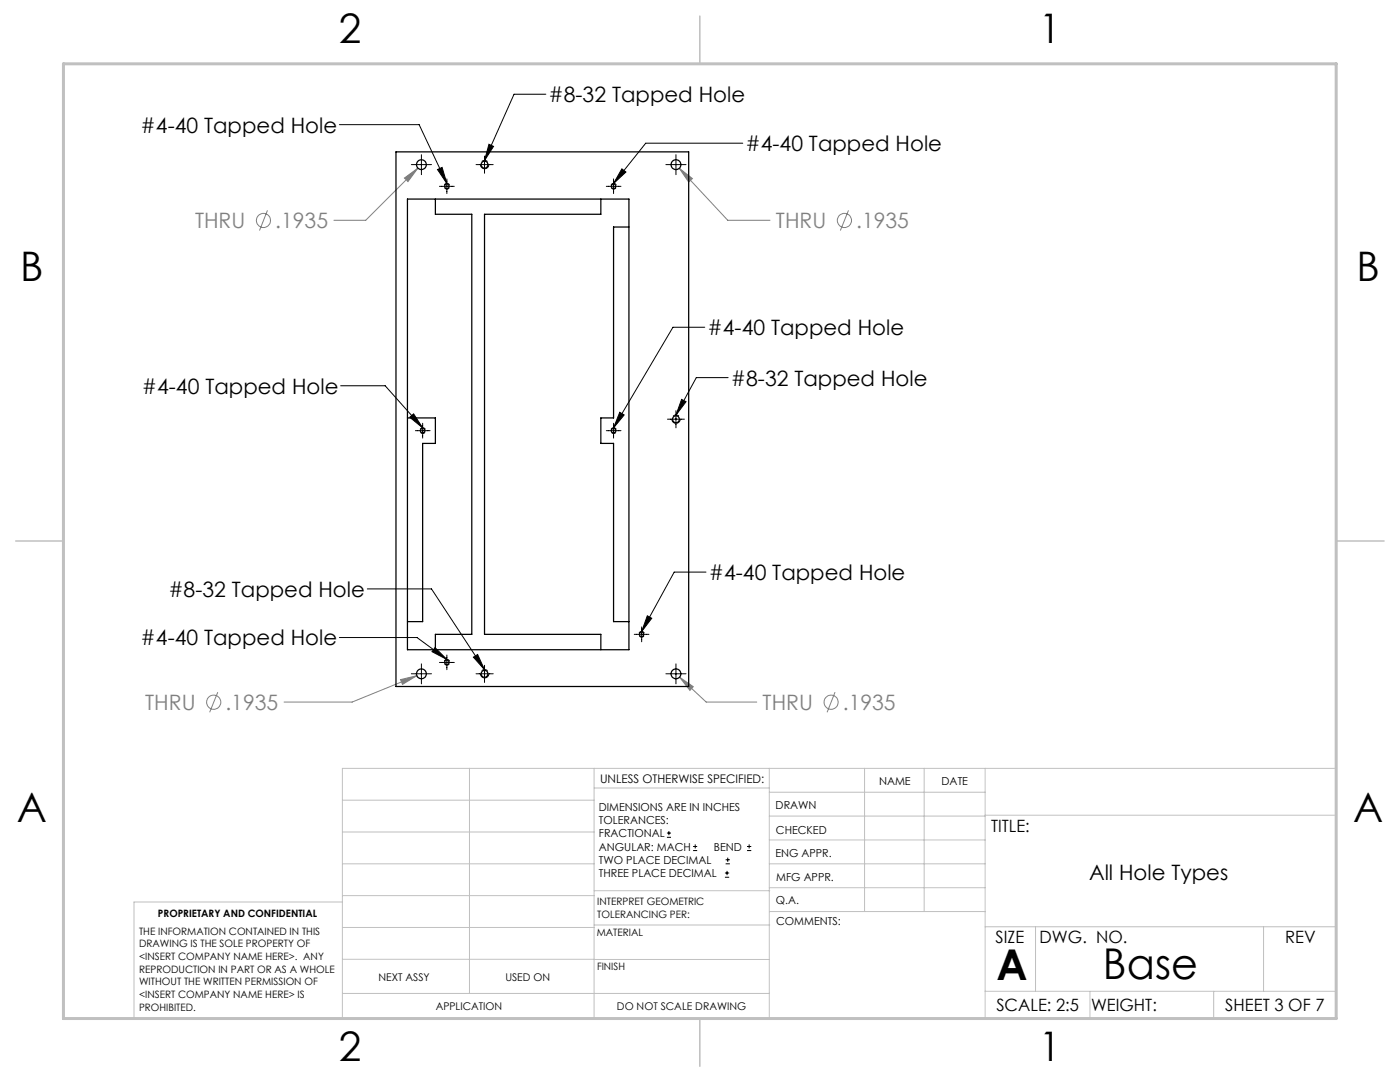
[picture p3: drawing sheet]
<svg xmlns="http://www.w3.org/2000/svg" width="279mm" height="216mm" viewBox="0 0 279 216" stroke-linecap="round" stroke-linejoin="round" font-family="sans-serif">
<g fill="none" stroke="#808080" stroke-width=".2">
<path d="M80.7 35.5l2.7-2-2 2.7zM83.4 33.5l-10.4 10.5h-6.4M135.6 33.6l2.6 2-.8 .7zM135.6 33.6l9.6 10.4h8.5M53.4 42l-1.6 4M169.3 42l-1.6 4M43.5 138.1l-1.7 4M79.9 135.6l3.3-.8-2.9 1.8zM83.2 134.8l-12.9 5.3h-13.6M135.6 135.1l2.8 1.9-.7 .8zM135.6 135.1l5.3 5h10.1M166.7 138.1l-1.6 4"/>
<circle cx="52.6" cy="44" r="1.4"/>
<circle cx="168.5" cy="44" r="1.41"/>
<circle cx="42.6" cy="140.1" r="1.42"/>
<circle cx="165.9" cy="140.1" r="1.42"/>
</g>
<g fill="none" stroke="#000" stroke-width=".2">
<path d="M108.9 18.8h-6.3l-5.9 13.2M67.7 24.9h15.9l5.6 11.7M82.1 32.8h4M84.1 30.9v4M87.3 33.8l.9-.4 1 3.2zM87.7 37.2h3M89.2 35.7v2.9M95 32.8h3.4M96.7 31.2v3.4M97.6 28.8l.9 .4-1.8 2.8zM121 37.2h2.9M122.4 35.7v2.9"/>
<path d="M124.1 33.7l.8 .6-2.5 2.3zM132.9 32.8h4M134.9 30.9v4M148.2 28.6h-19.3l-6.5 8M68 77h8.9l7.4 8.4M136 79.7l.9 .5-2 2.6zM140.7 65.3h-6.4l-11.9 20.1M145.3 75.4h-6.3l-4.1 7.4M81.8 83.3l.8-.7 1.7 2.8zM82.9 85.9h2.9M84.3 84.5v2.9M121 85.9h2.9"/>
<path d="M122.4 84.5v2.9M123.7 82.3l.9 .5-2.2 2.6zM133.2 83.6h3.4M134.9 82v3.4M73.3 117.5h12.8l10.6 16.1M140.9 114.2h-6.4l-6.4 11.8M67.7 127.2h15.5l6 4.4M82.1 134.4h4M84.1 132.5v4M86.8 129.2l2.4 2.4-3-1.6zM87.7 132.2h3M89.2 130.7v2.9"/>
<path d="M94.5 131.1l.8-.5 1.4 3zM95 134.4h3.4M96.7 132.8v3.4M126.6 126.6h2.9M128.1 125.1v3M129.2 122.9l.9 .5-2 2.6zM132.9 134.4h4M134.9 132.5v4M133.1 167.1h.8M133.1 166.2h.8M133.5 165.8v.9M138.3 169.7h.8"/>
<path d="M138.3 168.9h.8M138.7 168.5v.8M144.7 175h.8M144.7 174.2h.8M144.8 172.4h.9M144.8 171.6h.9M145.1 173.8v.8M145.2 171.1v.9M149.1 169.7h.8M149.1 168.9h.8M149.5 168.5v.8"/>
</g>
<path d="M89.2 37.7a.57 .57 0 0 1-.5-.8 .57 .57 0 0 1 1-.1 .57 .57 0 0 1-.4 .9h-.1M122.5 37.7a.57 .57 0 0 1-.5-.8 .57 .57 0 0 1 .9-.1 .57 .57 0 0 1-.3 .9h-.1M84.4 86.5a.57 .57 0 0 1-.5-.8 .57 .57 0 0 1 .9-.1 .57 .57 0 0 1-.3 .9h-.1M122.5 86.5a.57 .57 0 0 1-.5-.8 .57 .57 0 0 1 .9-.1 .57 .57 0 0 1-.3 .9h-.1M89.2 132.7a.57 .57 0 0 1-.5-.8 .57 .57 0 0 1 1-.1 .57 .57 0 0 1-.4 .9h-.1M128.1 127.1a.57 .57 0 0 1-.6-.8 .57 .57 0 0 1 1-.1 .57 .57 0 0 1-.3 .9h-.1" fill="none" stroke="#000" stroke-width=".2" stroke-dasharray="1.3 .6" stroke-dashoffset=".8" stroke-linecap="butt"/>
<path d="M96.7 33.7a.83 .83 0 0 1-.7-1.2 .83 .83 0 0 1 1.4-.2 .83 .83 0 0 1-.5 1.4h-.2M134.9 84.5a.83 .83 0 0 1-.7-1.2 .83 .83 0 0 1 1.4-.2 .83 .83 0 0 1-.6 1.4h-.1M96.7 135.3a.83 .83 0 0 1-.7-1.2 .83 .83 0 0 1 1.4-.2 .83 .83 0 0 1-.5 1.4h-.2" fill="none" stroke="#000" stroke-width=".2" stroke-dasharray="1.3 .6" stroke-dashoffset="-.1" stroke-linecap="butt"/>
<g fill="none" stroke="#c0c0c0" stroke-width=".2">
<path d="M68.3 159.7h50.3M93.7 153.3v44.9M118.6 153.3v49.9M118.6 157.2h34.9M153.5 153.3v49.9M153.5 158.1h43.1M172.5 153.3v28.6M184.4 153.3v28.6M196.6 153.3v49.9M68.3 180h-41.6v23.2h240v-49.9h-198.4v49.9M68.3 178.7h50.3M68.3 172.4h50.3"/>
<path d="M68.3 166h50.3M118.6 177.7h35M153.5 167.6h43.1M153.5 162.8h43.1M153.5 172.4h43.1M153.5 177.1h43.1M196.6 162.7h70.1M68.3 198.2h85.2M68.3 191.4l85.2 .1M68.3 185.1h50.3M118.6 184.6h35M153.6 181.9h43"/>
<path d="M196.6 197.8h70.1M196.6 184.9h70.1M206.7 184.9v12.9M217.5 197.8v5.4M242.2 197.8v5.4M252.2 184.9v12.9"/>
</g>
<path d="M139.7 3.2v9.5M3.1 107.9h9.6M266.7 107.9h9.5M139.7 203.2v9.6" fill="none" stroke="#c0c0c0" stroke-width=".3"/>
<path d="M12.7 12.7h254v190.5h-254z" fill="none" stroke="#c0c0c0" stroke-width=".6"/>
<path d="M135.6 135.1l2.1 2.7 .7-.8zM79.9 135.6l.4 1 2.9-1.8zM135.6 33.6l1.8 2.7 .8-.7zM80.7 35.5l.7 .7 2-2.7z" fill="#808080"/>
<path d="M123.7 82.3l.9 .5-2.2 2.6zM97.6 28.8l.9 .4-1.8 2.8zM129.2 122.9l.9 .5-2 2.6zM81.8 83.3l.8-.7 1.7 2.8zM87.3 33.8l.9-.4 1 3.2zM124.1 33.7l.8 .6-2.5 2.3zM86.8 129.2l2.4 2.4-3-1.6zM136 79.7l.9 .5-2 2.6zM94.5 131.1l.8-.5 1.4 3z" fill="#000"/>
<g fill="none" stroke="#000" stroke-width=".25">
<path d="M79 30.3h58.4v106.7h-58.4zM81.3 39.7h44.2v89.9h-44.2zM86.9 39.7v3.1h7.3v83.8h-7.3v3M119.9 39.7v3.1h-23.2v83.8h23.2v3M125.5 45.3h-3.1v38.1h-2.5v5.1h2.5v35.5h3.1M81.3 83.4h5.6v5.1h-2.6v35.5h-3"/>
<circle cx="84.1" cy="32.8" r=".98"/>
<circle cx="89.2" cy="37.2" r=".46"/>
<circle cx="96.7" cy="32.9" r=".69"/>
<circle cx="122.5" cy="37.2" r=".46"/>
<circle cx="134.9" cy="32.8" r=".98"/>
<circle cx="84.4" cy="85.9" r=".46"/>
<circle cx="122.5" cy="85.9" r=".46"/>
<circle cx="134.9" cy="83.7" r=".69"/>
<circle cx="84.1" cy="134.4" r=".98"/>
<circle cx="89.2" cy="132.2" r=".45"/>
<circle cx="96.7" cy="134.5" r=".69"/>
<circle cx="128" cy="126.6" r=".46"/>
<circle cx="134.9" cy="134.4" r=".98"/>
</g>
<g font-size="8.5">
<text x="198.9" y="195.5">A</text>
<text x="220.1" y="195.4">Base</text>
</g>
<g font-size="8.1">
<text x="67.6" y="8.5">2</text>
<text x="207.3" y="8.5">1</text>
<text x="4" y="56.2">B</text>
<text x="270.7" y="56.2">B</text>
<text x="3.3" y="164.1">A</text>
<text x="270" y="164.1">A</text>
<text x="67.6" y="211.7">2</text>
<text x="207.3" y="211.7">1</text>
</g>
<g font-size="4.2">
<text x="109.5" y="20.4">#8-32 Tapped Hole</text>
<text x="28.1" y="26.5">#4-40 Tapped Hole</text>
<text x="148.8" y="30.2">#4-40 Tapped Hole</text>
<text x="141.2" y="66.9">#4-40 Tapped Hole</text>
<text x="145.9" y="76.9">#8-32 Tapped Hole</text>
<text x="28.3" y="78.6">#4-40 Tapped Hole</text>
<text x="33.6" y="119.1">#8-32 Tapped Hole</text>
<text x="141.5" y="115.8">#4-40 Tapped Hole</text>
<text x="28.1" y="128.8">#4-40 Tapped Hole</text>
<text x="217.3" y="175.7">All Hole Types</text>
</g>
<g font-size="4.2" fill="#808080">
<text x="38.9" y="45.5">THRU</text>
<text x="54.9" y="45.5">.1935</text>
<text x="154.9" y="45.5">THRU</text>
<text x="170.9" y="45.5">.1935</text>
<text x="29" y="141.7">THRU</text>
<text x="45" y="141.7">.1935</text>
<text x="152.2" y="141.7">THRU</text>
<text x="168.2" y="141.7">.1935</text>
</g>
<g font-size="3.4">
<text x="197.8" y="166">TITLE:</text>
<text x="198.7" y="188.1">SIZE</text>
<text x="207.5" y="188.1">DWG. NO.</text>
<text x="256.5" y="188.2">REV</text>
<text x="198.8" y="201.7">SCALE: 2:5</text>
<text x="217.7" y="201.8">WEIGHT:</text>
<text x="244.5" y="201.7">SHEET 3 OF 7</text>
</g>
<text font-size="2.4" x="119.8" y="156.2">UNLESS OTHERWISE SPECIFIED:</text>
<g font-size="2.2">
<text x="119.5" y="161.8">DIMENSIONS ARE IN INCHES</text>
<text x="154.8" y="161.4">DRAWN</text>
<text x="175.4" y="156.6">NAME</text>
<text x="187.9" y="156.7">DATE</text>
<text x="119.5" y="164.4">TOLERANCES:</text>
<text x="119.5" y="167.1">FRACTIONAL</text>
<text x="154.9" y="166.3">CHECKED</text>
<text x="119.5" y="169.7">ANGULAR: MACH</text>
<text x="119.5" y="172.4">TWO PLACE DECIMAL</text>
<text x="142.5" y="169.7">BEND</text>
<text x="154.8" y="171">ENG APPR.</text>
<text x="119.5" y="175">THREE PLACE DECIMAL</text>
<text x="154.9" y="175.7">MFG APPR.</text>
<text x="154.9" y="180.4">Q.A.</text>
<text x="154.9" y="184.6">COMMENTS:</text>
</g>
<g font-size="2.1">
<text x="75.5" y="195.7">NEXT ASSY</text>
<text x="100.9" y="195.7">USED ON</text>
<text x="86.9" y="201.5">APPLICATION</text>
<text x="123.1" y="201.6">DO NOT SCALE DRAWING</text>
</g>
<g font-size="2">
<text x="31.5" y="182.9">PROPRIETARY AND CONFIDENTIAL</text>
<text x="119.2" y="180.6">INTERPRET GEOMETRIC</text>
<text x="119.2" y="183.1">TOLERANCING PER:</text>
<text x="27.8" y="186.5">THE INFORMATION CONTAINED IN THIS</text>
<text x="27.8" y="189">DRAWING IS THE SOLE PROPERTY OF</text>
<text x="27.8" y="191.6">&lt;INSERT COMPANY NAME HERE&gt;. ANY</text>
<text x="119.1" y="186.7">MATERIAL</text>
<text x="27.8" y="194.1">REPRODUCTION IN PART OR AS A WHOLE</text>
<text x="27.8" y="196.6">WITHOUT THE WRITTEN PERMISSION OF</text>
<text x="119.1" y="193.5">FINISH</text>
<text x="27.8" y="199.1">&lt;INSERT COMPANY NAME HERE&gt; IS</text>
<text x="27.8" y="201.7">PROHIBITED.</text>
</g>
</svg>
